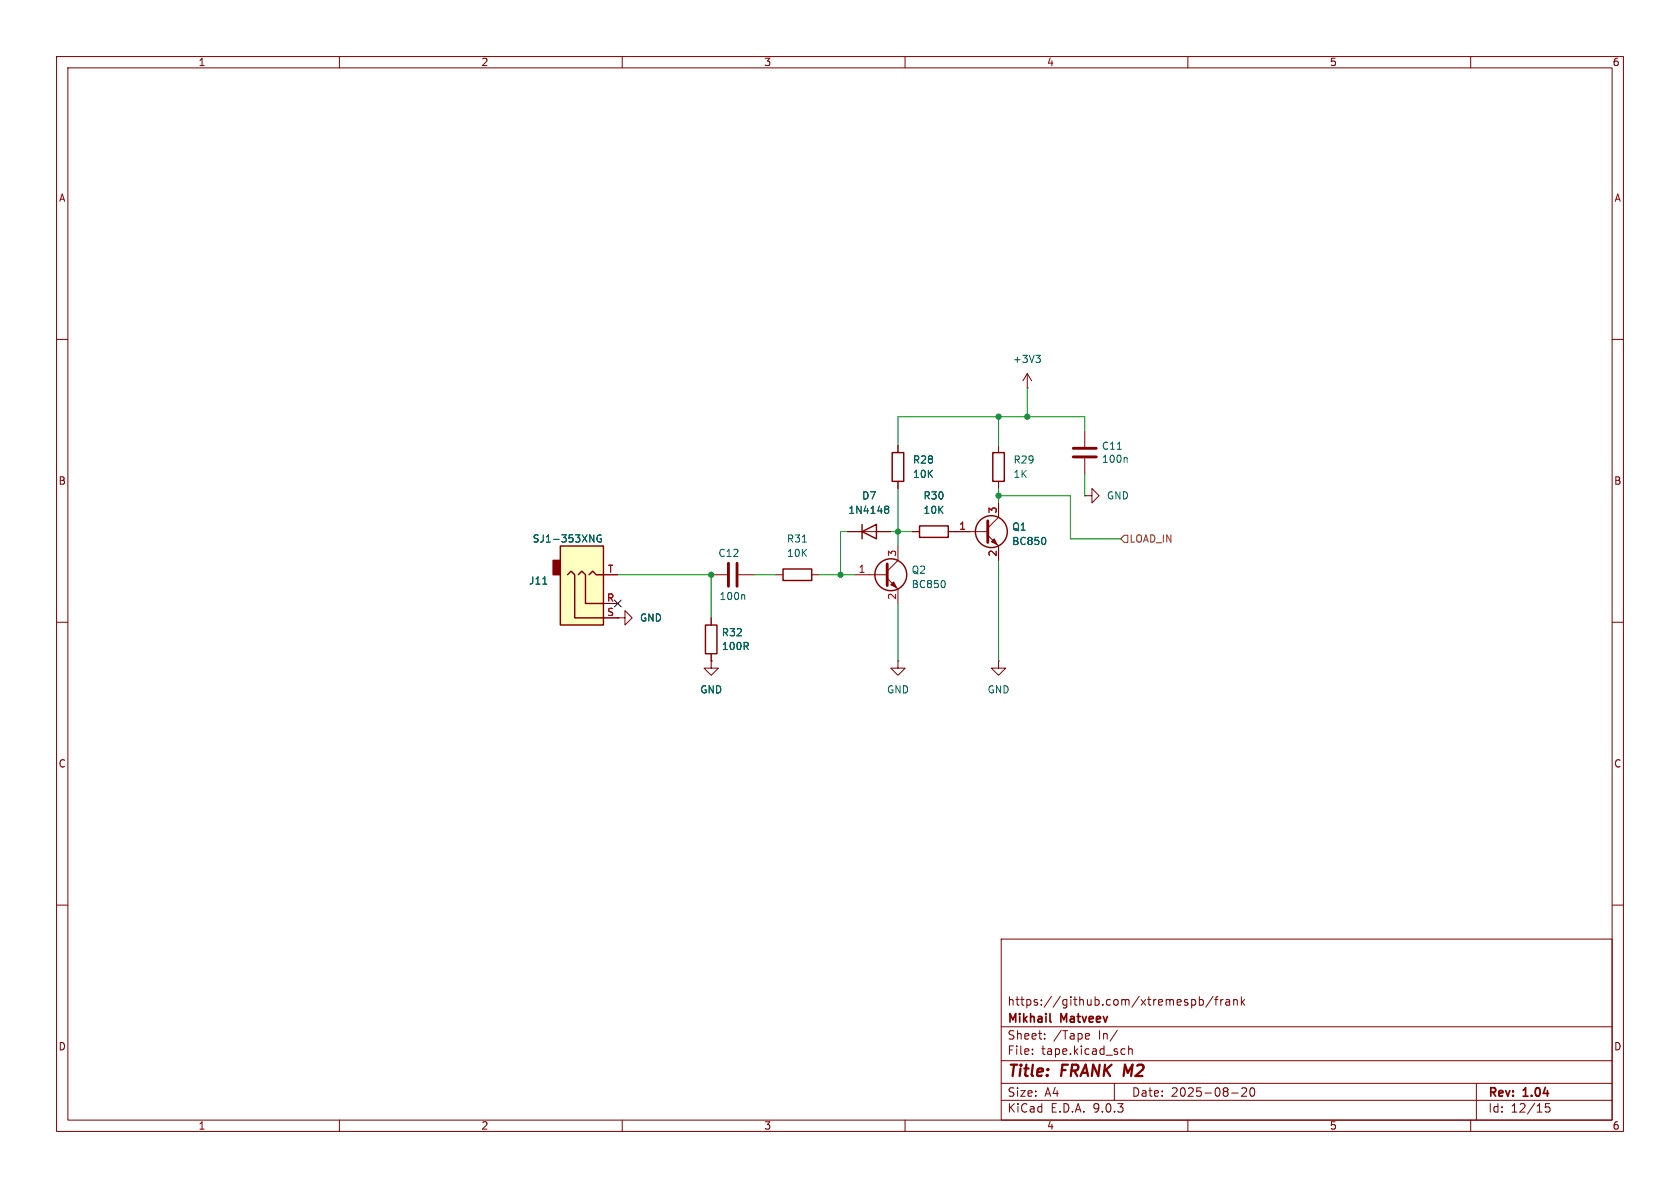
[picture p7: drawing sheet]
<svg xmlns="http://www.w3.org/2000/svg" width="297mm" height="210mm" viewBox="0 0 297 210" stroke-linecap="round" stroke-linejoin="round" font-family="sans-serif">
<g fill="none" stroke="#840000" stroke-width=".18">
<path d="M10 10h277v190h-277zM12 12h273v186h-273zM60 10v2M110 10v2M160 10v2M210 10v2M260 10v2M10 60h2M158.7 78.7v1.3M176.5 78.7v1.3M181.6 68.6h.1M181.6 66l-.8 1.3"/>
<path d="M181.6 66l.8 1.3M181.6 66v2.6M191.8 76.2v2.8M285 60h2M158.7 85.1v1.3M161.3 94h1.3M167.6 94h7M174.6 94.6l1.9 1.9v2.6M176.5 88.9v2.5l-1.9 1.9M176.5 85.1v1.3M191.8 87.6h1.2v-1.2l1.3 1.2-1.3 1.3v-1.3M191.8 87.6h.1"/>
<path d="M191.8 81v2.8M10 110h2M109.2 109.2h1.3v-1.2l1.3 1.2-1.3 1.3v-1.3M109.2 109.2h.1M158.7 116.8v1.3h1.3l-1.3 1.3-1.2-1.3h1.2M158.7 116.8h.1M176.5 116.8v1.3h1.3l-1.3 1.3-1.2-1.3h1.2M176.5 116.8h.1M285 110h2M10 160h2M177 166h108v32h-108zM210.7 176.8l.4-.1 .3 .3v.4l-.2 .2h-.5"/>
<path d="M212 176.8l.5-.1 .2 .3v.4l-.1 .2h-.6M212 176.2v1.5M214.5 176.1l-1.3 2M214.7 176.7h.6M215.3 176.2l-.3 .2v1.3M215.8 176.7v1M216.2 176.7l-.2 .1-.2 .2M216.7 176.8h.6l.1 .9M217.4 177.1h-.5a.29 .29 0 0 0-.2 .3 .29 .29 0 0 0 .2 .3l.5-.1M218.1 176.8l.2-.1 .4 .1v.9M218.1 176.7v1M219.5 176.2v1.5"/>
<path d="M219.6 177.1l.4 .6M220 176.7l-.5 .6M285 160h2M60 198v2M110 198v2M160 198v2M177 194.5h108M177 191.5h108M177 187.5h108M177 181.5h108M182.5 186.3v.1M182.5 185.5v.1"/>
<path d="M184.7 183.6v.1M184.7 182.8v.1M192.1 182.7l.4 .1 .1 .3-.7 .1M192.5 183.6l-.4 .1M197 191.5v3M197.5 182.1l-1.3 2M198.5 185.4l.4 .1M198.9 186.3l-.4 .1M199.5 185.5l.2-.1 .4 .1 .1 .9M199.5 184.9v1.5M210 198v2M217.7 193.2h1.2"/>
<path d="M219.5 192.4l.6-.1 .2 .1 .1 .3-.9 1.1h.9M221.1 192.4l.2-.1a.81 .81 0 0 1 .6 .6 .81 .81 0 0 1-.3 .8l-.1 .1a.81 .81 0 0 1-.4-1.4zM260 198v2M261 191.5v6.5M274 195.1h-.8v.7l.2-.1h.5l.1 .3v.5l-.3 .1-.5-.1"/>
</g>
<path d="M185.6 180.5l.2 .2" fill="none" stroke="#840000" stroke-width=".3"/>
<g fill="none" stroke="#840000" stroke-width=".25">
<path d="M157.7 80h2.1v5.1h-2.1zM162.6 93h5v2h-5zM175.5 80h2v5.1h-2z"/>
<circle cx="175.3" cy="94" r="2.82"/>
</g>
<path d="M189.7 79.2h4.1M174.6 92.1v3.8M189.7 80.8h4.1" fill="none" stroke="#840000" stroke-width=".51"/>
<path d="M175.3 95.8l.5-.5 .5 1z" fill="#840000" stroke="#840000" stroke-width=".18"/>
<path d="M183.1 62.8h.8l-.4 .5M183.7 63.3l.2 .2v.3l-.2 .3M197.5 79.4h.7M184.8 95.1l.1 .4-.1 .6M199.1 80.9l.2 .2v.6" fill="none" stroke="#006464" stroke-width=".18"/>
<path d="M99.1 96.5h7.6v14h-7.6z" fill="#ffffc2"/>
<path d="M97.8 99.1h1.3v2.5h-1.3z" fill="#840000" stroke="#840000" stroke-width=".25"/>
<g fill="none" stroke="#840000" stroke-width=".25">
<path d="M99.1 96.5h7.6v14h-7.6zM152.4 94l2.5-1.3v2.6zM152.4 92.7v2.6M100.3 101.6l.7-.6 .6 .6v7.6h5.1M102.2 101.6l.7-.6 .6 .6v5.1h3.2M104.1 101.6l.7-.6 .6 .6h1.3M124.7 110.5h2v5.1h-2zM138.4 100.6h5.1v2h-5.1z"/>
<circle cx="157.5" cy="101.6" r="2.82"/>
</g>
<g fill="none" stroke="#840000" stroke-width=".18">
<path d="M158.7 78.7v1.3M149.9 94h7.6M158.7 96.5v2.6l-1.9 1.9M158.7 85.1v1.3M161.3 94h1.3M167.6 94h3.8M176.5 88.9v2.5M176.5 96.5v2.6M106.7 109.2h2.5M106.7 106.7h2.5M106.7 101.6h2.5M109.2 109.2h.1"/>
<path d="M125.7 116.8v1.3h1.3l-1.3 1.3-1.2-1.3h1.2M125.7 116.8h.1M125.7 101.6h2.8M125.7 109.2v1.3M125.7 115.6v1.2M130.6 101.6h2.7M137.2 101.6h1.2M143.5 101.6h1.3M151.1 101.6h5.7M156.8 102.2l1.9 1.9v2.6"/>
</g>
<path d="M104.3 94.6l.7 1.2v-1.2M106.3 94.6a.59 .59 0 0 0-.8 .6 .59 .59 0 0 0 .8 .6v-.5h-.2M141.8 95.8h.8M156.5 90h.1M156.5 89.5h.4l.2 .1v.2l-.2 .2M156.6 90h.3M156.6 90l-.1 .1M156.9 90l.2 .3v.3l-.2 .1h-.4M184.8 95.1l.1 .4-.1 .6M95.9 103.2h.8M131.5 105.1l.2 .2v.7M167 102.7l.1 .4-.1 .7" fill="none" stroke="#006464" stroke-width=".18"/>
<path d="M128.8 99.6v4M130.3 99.6v4M156.8 99.7v3.8" fill="none" stroke="#840000" stroke-width=".51"/>
<path d="M157.5 103.4l.5-.5 .5 1z" fill="#840000" stroke="#840000" stroke-width=".18"/>
<path d="M198.1 95.3l.7-.7h.6v1.3h-.6z" fill="none" stroke="#725600" stroke-width=".18"/>
<g fill="none" stroke="#009600" stroke-width=".18">
<path d="M176.5 73.7v5M181.6 68.6v5.1M191.8 76.2v-2.5h-33.1v5M149.9 94h-1.3v7.6M157.5 94h3.8M158.7 86.4v10.1M176.5 86.4v2.5M176.5 99.1v17.7M176.5 87.6h12.7v7.7h8.9M191.8 83.8v3.8M109.2 101.6h16.5v7.6M133.3 101.6h3.9"/>
<path d="M144.8 101.6h6.3M158.7 106.7v10.1"/>
</g>
<path d="M108.6 106.1l1.2 1.2M109.8 106.1l-1.2 1.2" fill="none" stroke="#000084" stroke-width=".18"/>
<g fill="#009600" stroke="#009600" stroke-width=".18">
<circle cx="158.7" cy="94" r=".46"/>
<circle cx="181.6" cy="73.7" r=".46"/>
<circle cx="176.5" cy="87.6" r=".46"/>
<circle cx="176.5" cy="73.7" r=".46"/>
<circle cx="148.6" cy="101.6" r=".46"/>
<circle cx="125.7" cy="101.6" r=".46"/>
</g>
<g font-size="2.8" fill="#840000">
<text x="178" y="190.9">Title:</text>
<text x="187.7" y="190.9">FRANK M2</text>
</g>
<g font-size="2.1" fill="#840000">
<text x="178" y="178">https://github.com/xtremespb/frank</text>
<text x="178" y="184">Sheet:</text>
<text x="178" y="181.2">Mikhail</text>
<text x="186.2" y="184">/Tape</text>
<text x="187.6" y="181.2">Matveev</text>
<text x="194.2" y="184">In/</text>
<text x="178" y="186.7">File:</text>
<text x="184.1" y="186.7">tape.kicad_sch</text>
<text x="178" y="196.9">KiCad</text>
<text x="178" y="194.1">Size:</text>
<text x="184.7" y="194.1">A4</text>
<text x="185.7" y="196.9">E.D.A.</text>
<text x="193.3" y="196.9">9.0.3</text>
<text x="200" y="194.1">Date:</text>
<text x="207" y="194.1">2025-08-20</text>
<text x="263" y="194.3">Rev:</text>
<text x="263" y="196.9">Id:</text>
<text x="267.1" y="196.9">12/15</text>
<text x="269.4" y="194.3">1.04</text>
</g>
<g font-size="1.8" fill="#840000">
<text x="35" y="11.9">1</text>
<text x="85" y="11.9">2</text>
<text x="135" y="11.9">3</text>
<text x="185" y="11.9">4</text>
<text x="235" y="11.9">5</text>
<text x="285" y="11.9">6</text>
<text x="10.3" y="35.9">A</text>
<text x="285.3" y="35.9">A</text>
<text x="10.3" y="85.9">B</text>
<text x="285.3" y="85.9">B</text>
<text x="10.3" y="135.9">C</text>
<text x="285.3" y="135.9">C</text>
<text x="10.3" y="185.9">D</text>
<text x="285.3" y="185.9">D</text>
<text x="35" y="199.9">1</text>
<text x="85" y="199.9">2</text>
<text x="135" y="199.9">3</text>
<text x="185" y="199.9">4</text>
<text x="235" y="199.9">5</text>
<text x="285" y="199.9">6</text>
</g>
<g font-size="1.8" fill="#006464">
<text x="179" y="64.4">+3V3</text>
<text x="161.3" y="82.1">R28</text>
<text x="179.1" y="82.1">R29</text>
<text x="194.7" y="82">100n</text>
<text x="194.7" y="79.7">C11</text>
<text x="152.3" y="88.5">D7</text>
<text x="161.3" y="84.7">10K</text>
<text x="163.2" y="88.5">R30</text>
<text x="179.1" y="84.7">1K</text>
<text x="195.6" y="88.5">GND</text>
<text x="149.9" y="91">1N4148</text>
<text x="163.2" y="91">10K</text>
<text x="178.9" y="94">Q1</text>
<text x="94.1" y="96.1">SJ1-353XNG</text>
<text x="126.9" y="98.7">C12</text>
<text x="139" y="96.1">R31</text>
<text x="139" y="98.7">10K</text>
<text x="161.1" y="101.6">Q2</text>
<text x="178.9" y="96.5">BC850</text>
<text x="93.4" y="103.5">J11</text>
<text x="127.1" y="106.3">100n</text>
<text x="161.1" y="104.2">BC850</text>
<text x="113" y="110.1">GND</text>
<text x="127.5" y="112.7">R32</text>
<text x="127.5" y="115.1">100R</text>
<text x="123.7" y="122.8">GND</text>
<text x="156.7" y="122.8">GND</text>
<text x="174.5" y="122.8">GND</text>
</g>
<g font-size="1.8" fill="#a90000">
<text x="169.5" y="93.7">1</text>
<text x="176.3" y="90.9" transform="rotate(-90 176.3 90.9)">3</text>
<text x="107.4" y="101.3">T</text>
<text x="151.7" y="101.3">1</text>
<text x="158.5" y="98.5" transform="rotate(-90 158.5 98.5)">3</text>
<text x="176.3" y="98.5" transform="rotate(-90 176.3 98.5)">2</text>
<text x="107.2" y="106.4">R</text>
<text x="158.5" y="106.1" transform="rotate(-90 158.5 106.1)">2</text>
<text x="107.2" y="109">S</text>
</g>
<text font-size="1.8" fill="#725600" x="199.6" y="96.1">LOAD_IN</text>
</svg>
